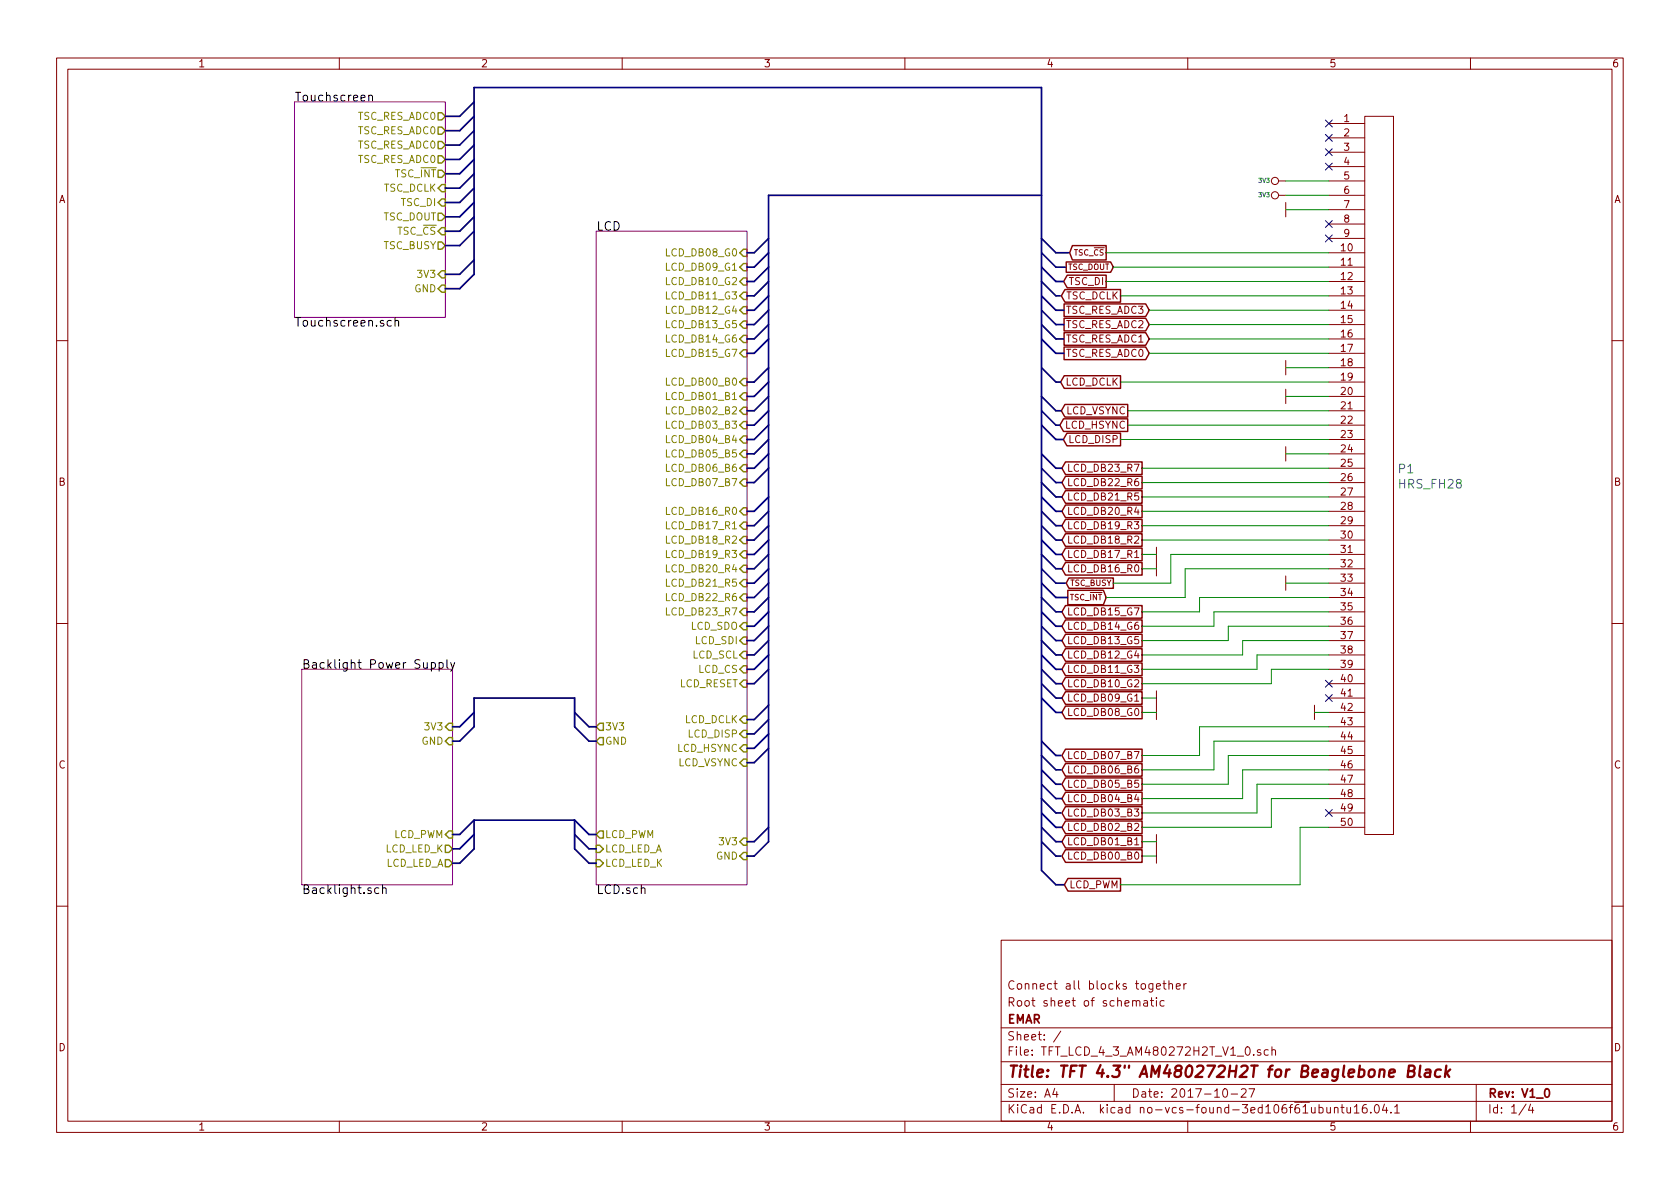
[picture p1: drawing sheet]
EESchema Schematic File Version 3
LIBS:Capacitors_Smd0805
LIBS:Capacitors_Smd_Tantal
LIBS:Fpc_Connectors
LIBS:Switching_Regulators
LIBS:Diodes
LIBS:Inductors
LIBS:power
LIBS:Resistors_Smd0603
LIBS:Resistors_Smd0805
LIBS:Symbols
LIBS:Touch_Sensors
LIBS:TFT_LCD_4_3_AM480272H2T_V1_0-cache
EELAYER 26 0
EELAYER END
$Descr A4 11693 8268
encoding utf-8
Sheet 1 4
Title "TFT 4.3\" AM480272H2T for Beaglebone Black"
Date "2017-10-27"
Rev "V1_0"
Comp "EMAR"
Comment1 "Root sheet of schematic"
Comment2 "Connect all blocks together"
Comment3 ""
Comment4 ""
$EndDescr
$Sheet
S 2100 4650 1050 1500
U 578A9837
F0 "Backlight Power Supply" 60
F1 "Backlight.sch" 60
$EndSheet
$Sheet
S 2050 700  1050 1500
U 57E979B7
F0 "Touchscreen" 60
F1 "Touchscreen.sch" 60
$EndSheet
$Comp
L GND #PWR01
U 1 1
P 9150 4950
F 0 "#PWR01" H 9150 5050 30  0001 C CNN
F 1 "GND" H 9150 4850 30  0001 C CNN
F 2 "" H 9150 4950 60  0000 C CNN
F 3 "" H 9150 4950 60  0000 C CNN
	1    9150 4950
	0    1    1    0   
$EndComp
$Comp
L 3V3 #PWR03
U 1 1
P 8950 1350
F 0 "#PWR03" H 8950 1450 40  0001 C CNN
F 1 "3V3" V 8950 1500 30  0000 C CNN
F 2 "" H 8950 1350 60  0000 C CNN
F 3 "" H 8950 1350 60  0000 C CNN
	1    8950 1350
	0    -1   -1   0   
$EndComp
$Comp
L 3V3 #PWR04
U 1 1
P 8950 1250
F 0 "#PWR04" H 8950 1350 40  0001 C CNN
F 1 "3V3" V 8950 1400 30  0000 C CNN
F 2 "" H 8950 1250 60  0000 C CNN
F 3 "" H 8950 1250 60  0000 C CNN
	1    8950 1250
	0    -1   -1   0   
$EndComp
Text GLabel 7850 2950 0    50   Output ~ 0
LCD_HSYNC
Text GLabel 7800 2650 0    50   Output ~ 0
LCD_DCLK
Text GLabel 7700 1750 0    39   Output ~ 0
TSC_~CS
Text GLabel 7800 2050 0    50   Output ~ 0
TSC_DCLK
Text GLabel 7950 3950 0    50   Output ~ 0
LCD_DB16_R0
Text GLabel 7950 3850 0    50   Output ~ 0
LCD_DB17_R1
Text GLabel 7950 3750 0    50   Output ~ 0
LCD_DB18_R2
Text GLabel 7950 3650 0    50   Output ~ 0
LCD_DB19_R3
Text GLabel 7950 3550 0    50   Output ~ 0
LCD_DB20_R4
Text GLabel 7950 3450 0    50   Output ~ 0
LCD_DB21_R5
Text GLabel 7950 3350 0    50   Output ~ 0
LCD_DB22_R6
Text GLabel 7950 3250 0    50   Output ~ 0
LCD_DB23_R7
Text GLabel 7950 5950 0    50   Output ~ 0
LCD_DB00_B0
Text GLabel 7950 5850 0    50   Output ~ 0
LCD_DB01_B1
Text GLabel 7950 5750 0    50   Output ~ 0
LCD_DB02_B2
Text GLabel 7950 5650 0    50   Output ~ 0
LCD_DB03_B3
Text GLabel 7950 5250 0    50   Output ~ 0
LCD_DB07_B7
Text GLabel 7950 5350 0    50   Output ~ 0
LCD_DB06_B6
Text GLabel 7950 5550 0    50   Output ~ 0
LCD_DB04_B4
Text GLabel 7950 5450 0    50   Output ~ 0
LCD_DB05_B5
Text GLabel 7950 4950 0    50   Output ~ 0
LCD_DB08_G0
Text GLabel 7950 4850 0    50   Output ~ 0
LCD_DB09_G1
Text GLabel 7950 4750 0    50   Output ~ 0
LCD_DB10_G2
Text GLabel 7950 4650 0    50   Output ~ 0
LCD_DB11_G3
Text GLabel 7950 4550 0    50   Output ~ 0
LCD_DB12_G4
Text GLabel 7950 4450 0    50   Output ~ 0
LCD_DB13_G5
Text GLabel 7950 4350 0    50   Output ~ 0
LCD_DB14_G6
Text GLabel 7950 4250 0    50   Output ~ 0
LCD_DB15_G7
$Comp
L GND #PWR06
U 1 1
P 8050 5950
F 0 "#PWR06" H 8050 6050 30  0001 C CNN
F 1 "GND" H 8050 5850 30  0001 C CNN
F 2 "" H 8050 5950 60  0000 C CNN
F 3 "" H 8050 5950 60  0000 C CNN
	1    8050 5950
	0    1    1    0   
$EndComp
Text GLabel 7750 4050 0    39   Output ~ 0
TSC_BUSY
Text GLabel 7700 4150 0    39   Input ~ 0
TSC_~INT
Text GLabel 7700 1950 0    50   Output ~ 0
TSC_DI
Entry Bus Bus
	7250 4650 7350 4750
Entry Bus Bus
	7250 4550 7350 4650
Entry Bus Bus
	7250 4450 7350 4550
Entry Bus Bus
	7250 4350 7350 4450
Entry Bus Bus
	7250 4250 7350 4350
Entry Bus Bus
	7250 4150 7350 4250
Entry Bus Bus
	7250 4850 7350 4950
Entry Bus Bus
	7250 4750 7350 4850
Entry Bus Bus
	7250 3250 7350 3350
Entry Bus Bus
	7250 3150 7350 3250
Entry Bus Bus
	7250 3850 7350 3950
Entry Bus Bus
	7250 3750 7350 3850
Entry Bus Bus
	7250 3650 7350 3750
Entry Bus Bus
	7250 3550 7350 3650
Entry Bus Bus
	7250 3450 7350 3550
Entry Bus Bus
	7250 3350 7350 3450
Entry Bus Bus
	7250 5850 7350 5950
Entry Bus Bus
	7250 5750 7350 5850
Entry Bus Bus
	7250 5650 7350 5750
Entry Bus Bus
	7250 5550 7350 5650
Entry Bus Bus
	7250 5450 7350 5550
Entry Bus Bus
	7250 5350 7350 5450
Entry Bus Bus
	7250 5250 7350 5350
Entry Bus Bus
	7250 5150 7350 5250
Entry Bus Bus
	5250 5950 5350 5850
Entry Bus Bus
	5250 5850 5350 5750
Entry Bus Bus
	5250 5300 5350 5200
Entry Bus Bus
	5250 5200 5350 5100
Entry Bus Bus
	5250 5100 5350 5000
Entry Bus Bus
	5250 5000 5350 4900
Entry Bus Bus
	5250 4750 5350 4650
Entry Bus Bus
	5250 4650 5350 4550
Entry Bus Bus
	5250 4550 5350 4450
Entry Bus Bus
	5250 4450 5350 4350
Entry Bus Bus
	5250 4250 5350 4150
Entry Bus Bus
	5250 4150 5350 4050
Entry Bus Bus
	5250 4050 5350 3950
Entry Bus Bus
	5250 3950 5350 3850
Entry Bus Bus
	5250 3850 5350 3750
Entry Bus Bus
	5250 3750 5350 3650
Entry Bus Bus
	5250 3650 5350 3550
Entry Bus Bus
	5250 3550 5350 3450
Entry Bus Bus
	5250 3350 5350 3250
Entry Bus Bus
	5250 3250 5350 3150
Entry Bus Bus
	5250 3150 5350 3050
Entry Bus Bus
	5250 3050 5350 2950
Entry Bus Bus
	5250 2950 5350 2850
Entry Bus Bus
	5250 2850 5350 2750
Entry Bus Bus
	5250 2750 5350 2650
Entry Bus Bus
	5250 2650 5350 2550
Entry Bus Bus
	5250 2450 5350 2350
Entry Bus Bus
	5250 2350 5350 2250
Entry Bus Bus
	5250 2250 5350 2150
Entry Bus Bus
	5250 2150 5350 2050
Entry Bus Bus
	5250 2050 5350 1950
Entry Bus Bus
	5250 1950 5350 1850
Entry Bus Bus
	5250 1850 5350 1750
Entry Bus Bus
	3200 5900 3300 5800
Entry Bus Bus
	3200 6000 3300 5900
Entry Bus Bus
	4000 5900 4100 6000
Entry Bus Bus
	4000 5800 4100 5900
Entry Bus Bus
	4000 5050 4100 5150
Entry Bus Bus
	4000 4950 4100 5050
Entry Bus Bus
	3200 5050 3300 4950
Entry Bus Bus
	3200 5150 3300 5050
Entry Bus Bus
	3200 1200 3300 1100
Entry Bus Bus
	3200 1300 3300 1200
Entry Bus Bus
	3200 1400 3300 1300
Entry Bus Bus
	3200 1500 3300 1400
Entry Bus Bus
	3200 1600 3300 1500
Entry Bus Bus
	3200 1900 3300 1800
Entry Bus Bus
	3200 2000 3300 1900
Text HLabel 5200 1750 0    50   Output ~ 0
LCD_DB08_G0
Text HLabel 5200 1850 0    50   Output ~ 0
LCD_DB09_G1
Text HLabel 5200 1950 0    50   Output ~ 0
LCD_DB10_G2
Text HLabel 5200 2050 0    50   Output ~ 0
LCD_DB11_G3
Text HLabel 5200 2150 0    50   Output ~ 0
LCD_DB12_G4
Text HLabel 5200 2250 0    50   Output ~ 0
LCD_DB13_G5
Text HLabel 5200 2350 0    50   Output ~ 0
LCD_DB14_G6
Text HLabel 5200 2450 0    50   Output ~ 0
LCD_DB15_G7
Text HLabel 5200 2650 0    50   Output ~ 0
LCD_DB00_B0
Text HLabel 5200 2750 0    50   Output ~ 0
LCD_DB01_B1
Text HLabel 5200 2850 0    50   Output ~ 0
LCD_DB02_B2
Text HLabel 5200 2950 0    50   Output ~ 0
LCD_DB03_B3
Text HLabel 5200 3050 0    50   Output ~ 0
LCD_DB04_B4
Text HLabel 5200 3150 0    50   Output ~ 0
LCD_DB05_B5
Text HLabel 5200 3250 0    50   Output ~ 0
LCD_DB06_B6
Text HLabel 5200 3350 0    50   Output ~ 0
LCD_DB07_B7
Text HLabel 5200 3550 0    50   Output ~ 0
LCD_DB16_R0
Text HLabel 5200 3650 0    50   Output ~ 0
LCD_DB17_R1
Text HLabel 5200 3750 0    50   Output ~ 0
LCD_DB18_R2
Text HLabel 5200 3850 0    50   Output ~ 0
LCD_DB19_R3
Text HLabel 5200 3950 0    50   Output ~ 0
LCD_DB20_R4
Text HLabel 5200 4050 0    50   Output ~ 0
LCD_DB21_R5
Text HLabel 5200 4150 0    50   Output ~ 0
LCD_DB22_R6
Text HLabel 5200 4250 0    50   Output ~ 0
LCD_DB23_R7
Text HLabel 5200 4450 0    50   Output ~ 0
LCD_SDI
Text HLabel 5200 4550 0    50   Output ~ 0
LCD_SCL
Text HLabel 5200 4650 0    50   Output ~ 0
LCD_CS
Text HLabel 5200 4750 0    50   Output ~ 0
LCD_RESET
$Sheet
S 4150 1600 1050 4550
U 578A9842
F0 "LCD" 60
F1 "LCD.sch" 60
$EndSheet
Text HLabel 5200 5000 0    50   Output ~ 0
LCD_DCLK
Text HLabel 5200 5100 0    50   Output ~ 0
LCD_DISP
Text HLabel 5200 5200 0    50   Output ~ 0
LCD_HSYNC
Text HLabel 5200 5300 0    50   Output ~ 0
LCD_VSYNC
Text HLabel 4150 6000 2    50   Output ~ 0
LCD_LED_K
Text HLabel 4150 5900 2    50   Output ~ 0
LCD_LED_A
Text HLabel 3150 5050 0    50   Output ~ 0
3V3
Text HLabel 3150 5150 0    50   Output ~ 0
GND
Text HLabel 5200 5850 0    50   Output ~ 0
3V3
Text HLabel 5200 5950 0    50   Output ~ 0
GND
Text HLabel 3150 5900 0    50   Input ~ 0
LCD_LED_K
Text HLabel 3150 6000 0    50   Input ~ 0
LCD_LED_A
Text HLabel 4150 5050 2    50   Input ~ 0
3V3
Text HLabel 4150 5150 2    50   Input ~ 0
GND
Text HLabel 3100 1900 0    50   Output ~ 0
3V3
Text HLabel 3100 2000 0    50   Output ~ 0
GND
Text HLabel 3100 1300 0    50   Output ~ 0
TSC_DCLK
Text HLabel 3100 1500 0    50   Input ~ 0
TSC_DOUT
Text HLabel 3100 1600 0    50   Output ~ 0
TSC_~CS
Text HLabel 3100 1200 0    50   Input ~ 0
TSC_~INT
Text HLabel 3100 1400 0    50   Output ~ 0
TSC_DI
$Comp
L GND #PWR02
U 1 1
P 8050 5850
F 0 "#PWR02" H 8050 5950 30  0001 C CNN
F 1 "GND" H 8050 5750 30  0001 C CNN
F 2 "" H 8050 5850 60  0000 C CNN
F 3 "" H 8050 5850 60  0000 C CNN
	1    8050 5850
	0    1    1    0   
$EndComp
$Comp
L GND #PWR05
U 1 1
P 8050 3950
F 0 "#PWR05" H 8050 4050 30  0001 C CNN
F 1 "GND" H 8050 3850 30  0001 C CNN
F 2 "" H 8050 3950 60  0000 C CNN
F 3 "" H 8050 3950 60  0000 C CNN
	1    8050 3950
	0    1    1    0   
$EndComp
$Comp
L GND #PWR07
U 1 1
P 8050 3850
F 0 "#PWR07" H 8050 3950 30  0001 C CNN
F 1 "GND" H 8050 3750 30  0001 C CNN
F 2 "" H 8050 3850 60  0000 C CNN
F 3 "" H 8050 3850 60  0000 C CNN
	1    8050 3850
	0    1    1    0   
$EndComp
$Comp
L GND #PWR055
U 1 1
P 8050 4950
F 0 "#PWR055" H 8050 5050 30  0001 C CNN
F 1 "GND" H 8050 4850 30  0001 C CNN
F 2 "" H 8050 4950 60  0000 C CNN
F 3 "" H 8050 4950 60  0000 C CNN
	1    8050 4950
	0    1    1    0   
$EndComp
$Comp
L GND #PWR056
U 1 1
P 8050 4850
F 0 "#PWR056" H 8050 4950 30  0001 C CNN
F 1 "GND" H 8050 4750 30  0001 C CNN
F 2 "" H 8050 4850 60  0000 C CNN
F 3 "" H 8050 4850 60  0000 C CNN
	1    8050 4850
	0    1    1    0   
$EndComp
$Comp
L 50pin_HRS_FH28_Series_0_5mm P1
U 1 1
P 9500 3250
F 0 "P1" H 9727 3248 60  0000 L CNN
F 1 "HRS_FH28" H 9727 3142 60  0000 L CNN
F 2 "Fpc_Connectors:50pin_HRS_FH28_0_5mm" H 9600 5200 60  0001 C CNN
F 3 "" H 9600 5200 60  0000 C CNN
	1    9500 3250
	1    0    0    -1  
$EndComp
$Comp
L GND #PWR057
U 1 1
P 8950 4050
F 0 "#PWR057" H 8950 4150 30  0001 C CNN
F 1 "GND" H 8950 3950 30  0001 C CNN
F 2 "" H 8950 4050 60  0000 C CNN
F 3 "" H 8950 4050 60  0000 C CNN
	1    8950 4050
	0    1    1    0   
$EndComp
$Comp
L GND #PWR058
U 1 1
P 8950 3150
F 0 "#PWR058" H 8950 3250 30  0001 C CNN
F 1 "GND" H 8950 3050 30  0001 C CNN
F 2 "" H 8950 3150 60  0000 C CNN
F 3 "" H 8950 3150 60  0000 C CNN
	1    8950 3150
	0    1    1    0   
$EndComp
$Comp
L GND #PWR059
U 1 1
P 8950 2750
F 0 "#PWR059" H 8950 2850 30  0001 C CNN
F 1 "GND" H 8950 2650 30  0001 C CNN
F 2 "" H 8950 2750 60  0000 C CNN
F 3 "" H 8950 2750 60  0000 C CNN
	1    8950 2750
	0    1    1    0   
$EndComp
$Comp
L GND #PWR060
U 1 1
P 8950 2550
F 0 "#PWR060" H 8950 2650 30  0001 C CNN
F 1 "GND" H 8950 2450 30  0001 C CNN
F 2 "" H 8950 2550 60  0000 C CNN
F 3 "" H 8950 2550 60  0000 C CNN
	1    8950 2550
	0    1    1    0   
$EndComp
$Comp
L GND #PWR061
U 1 1
P 8950 1450
F 0 "#PWR061" H 8950 1550 30  0001 C CNN
F 1 "GND" H 8950 1350 30  0001 C CNN
F 2 "" H 8950 1450 60  0000 C CNN
F 3 "" H 8950 1450 60  0000 C CNN
	1    8950 1450
	0    1    1    0   
$EndComp
Entry Bus Bus
	5250 1750 5350 1650
Entry Bus Bus
	7250 2550 7350 2650
Entry Bus Bus
	7250 2750 7350 2850
Entry Bus Bus
	7250 2950 7350 3050
Entry Bus Bus
	7250 2850 7350 2950
Text GLabel 8000 2450 0    50   Input ~ 0
TSC_RES_ADC0
Text GLabel 8000 2350 0    50   Input ~ 0
TSC_RES_ADC1
Text GLabel 8000 2250 0    50   Input ~ 0
TSC_RES_ADC2
Text GLabel 8000 2150 0    50   Input ~ 0
TSC_RES_ADC3
Text GLabel 7750 1850 0    39   Input ~ 0
TSC_DOUT
Text HLabel 5200 4350 0    50   Output ~ 0
LCD_SDO
Entry Bus Bus
	5250 4350 5350 4250
Text HLabel 3150 5800 0    50   Output ~ 0
LCD_PWM
Entry Bus Bus
	3200 5800 3300 5700
Text HLabel 4150 5800 2    50   Input ~ 0
LCD_PWM
Entry Bus Bus
	4000 5700 4100 5800
Text GLabel 7800 6150 0    50   Output ~ 0
LCD_PWM
Entry Bus Bus
	7250 6050 7350 6150
Entry Bus Bus
	7250 2350 7350 2450
Entry Bus Bus
	7250 2250 7350 2350
Entry Bus Bus
	7250 2150 7350 2250
Entry Bus Bus
	7250 2050 7350 2150
Entry Bus Bus
	7250 1950 7350 2050
Entry Bus Bus
	7250 1850 7350 1950
Entry Bus Bus
	7250 1750 7350 1850
Entry Bus Bus
	7250 1650 7350 1750
Text GLabel 7800 3050 0    50   Output ~ 0
LCD_DISP
Text GLabel 7850 2850 0    50   Output ~ 0
LCD_VSYNC
Entry Bus Bus
	7250 4050 7350 4150
Entry Bus Bus
	7250 3950 7350 4050
NoConn ~ 9250 1050
NoConn ~ 9250 1150
Wire Bus Line
	7250 600  7250 6050
Wire Bus Line
	5350 1350 5350 5850
Wire Bus Line
	7350 5250 7385 5250
Wire Bus Line
	7350 5350 7385 5350
Wire Bus Line
	7350 5450 7385 5450
Wire Bus Line
	7350 5550 7390 5550
Wire Bus Line
	7350 5650 7385 5650
Wire Bus Line
	7350 5750 7390 5750
Wire Bus Line
	7350 5850 7390 5850
Wire Bus Line
	7350 5950 7385 5950
Wire Bus Line
	7350 3450 7390 3450
Wire Bus Line
	7350 3550 7390 3550
Wire Bus Line
	7350 3650 7390 3650
Wire Bus Line
	7350 3750 7390 3750
Wire Bus Line
	7350 3850 7390 3850
Wire Bus Line
	7350 3950 7390 3950
Wire Bus Line
	7350 3250 7390 3250
Wire Bus Line
	7350 3350 7390 3350
Wire Bus Line
	7350 4850 7390 4850
Wire Bus Line
	7350 4950 7390 4950
Wire Bus Line
	7350 4250 7390 4250
Wire Bus Line
	7350 4350 7390 4350
Wire Bus Line
	7350 4450 7390 4450
Wire Bus Line
	7350 4550 7390 4550
Wire Bus Line
	7350 4650 7390 4650
Wire Bus Line
	7350 4750 7390 4750
Wire Bus Line
	3200 6000 3150 6000
Wire Bus Line
	3200 5900 3150 5900
Wire Bus Line
	4100 5900 4150 5900
Wire Bus Line
	4100 6000 4150 6000
Wire Bus Line
	4000 5700 4000 5900
Wire Bus Line
	4000 5700 3300 5700
Wire Bus Line
	3300 5700 3300 5900
Wire Bus Line
	4100 5050 4150 5050
Wire Bus Line
	4100 5150 4150 5150
Wire Bus Line
	4000 4850 4000 5050
Wire Bus Line
	4000 4850 3300 4850
Wire Bus Line
	3200 5050 3150 5050
Wire Bus Line
	3300 4850 3300 5050
Wire Bus Line
	3200 5150 3150 5150
Wire Bus Line
	3200 1300 3100 1300
Wire Bus Line
	3200 1400 3100 1400
Wire Bus Line
	3200 1500 3100 1500
Wire Bus Line
	3200 1600 3100 1600
Wire Bus Line
	3200 1900 3100 1900
Wire Bus Line
	3200 2000 3100 2000
Wire Bus Line
	5250 5000 5200 5000
Wire Bus Line
	5250 5100 5200 5100
Wire Bus Line
	5250 5200 5200 5200
Wire Bus Line
	5250 5300 5200 5300
Wire Bus Line
	5250 5850 5200 5850
Wire Bus Line
	5250 5950 5200 5950
Wire Bus Line
	5250 4450 5200 4450
Wire Bus Line
	5250 4550 5200 4550
Wire Bus Line
	5250 4650 5200 4650
Wire Bus Line
	5250 4750 5200 4750
Wire Bus Line
	5250 4250 5200 4250
Wire Bus Line
	5250 4150 5200 4150
Wire Bus Line
	5250 4050 5200 4050
Wire Bus Line
	5250 3950 5200 3950
Wire Bus Line
	5250 3850 5200 3850
Wire Bus Line
	5250 3750 5200 3750
Wire Bus Line
	5250 3650 5200 3650
Wire Bus Line
	5250 3550 5200 3550
Wire Bus Line
	5250 2650 5200 2650
Wire Bus Line
	5250 2750 5200 2750
Wire Bus Line
	5250 2850 5200 2850
Wire Bus Line
	5250 2950 5200 2950
Wire Bus Line
	5250 3050 5200 3050
Wire Bus Line
	5250 3150 5200 3150
Wire Bus Line
	5250 3250 5200 3250
Wire Bus Line
	5250 3350 5200 3350
Wire Bus Line
	5250 2450 5200 2450
Wire Bus Line
	5250 2350 5200 2350
Wire Bus Line
	5250 2250 5200 2250
Wire Bus Line
	5250 2150 5200 2150
Wire Bus Line
	5250 2050 5200 2050
Wire Bus Line
	5250 1950 5200 1950
Wire Bus Line
	5250 1850 5200 1850
Wire Bus Line
	5250 1750 5200 1750
Wire Wire Line
	8050 5850 7950 5850
Wire Wire Line
	7950 5950 8050 5950
Wire Wire Line
	8050 3850 7950 3850
Wire Wire Line
	7950 3950 8050 3950
Wire Wire Line
	8050 4850 7950 4850
Wire Wire Line
	7950 4950 8050 4950
Wire Wire Line
	9250 3750 7950 3750
Wire Wire Line
	7950 3250 9250 3250
Wire Wire Line
	9250 3350 7950 3350
Wire Wire Line
	9250 3450 7950 3450
Wire Wire Line
	7950 3550 9250 3550
Wire Wire Line
	9250 3650 7950 3650
Wire Wire Line
	9250 1450 8950 1450
Wire Wire Line
	9250 2550 8950 2550
Wire Wire Line
	9250 2750 8950 2750
Wire Wire Line
	9250 3150 8950 3150
Wire Wire Line
	9250 4050 8950 4050
Wire Wire Line
	9250 1350 8950 1350
Wire Wire Line
	8950 1250 9250 1250
Wire Bus Line
	7350 2650 7380 2650
Wire Wire Line
	9250 2650 7800 2650
Wire Wire Line
	9250 2850 7850 2850
Wire Wire Line
	7800 3050 9250 3050
Wire Wire Line
	9250 2950 7850 2950
Wire Wire Line
	9250 2450 8000 2450
Wire Wire Line
	8000 2350 9250 2350
Wire Wire Line
	9250 2250 8000 2250
Wire Wire Line
	8000 2150 9250 2150
Wire Wire Line
	9250 2050 7800 2050
Wire Wire Line
	9250 1950 7700 1950
Wire Wire Line
	9250 1750 7700 1750
Wire Wire Line
	8150 3850 9250 3850
Wire Wire Line
	8250 3950 9250 3950
Wire Wire Line
	7750 1850 9250 1850
Wire Bus Line
	5250 4350 5200 4350
Wire Bus Line
	3200 5800 3150 5800
Wire Bus Line
	4100 5800 4150 5800
Wire Wire Line
	8150 3850 8150 4050
Wire Wire Line
	8150 4050 7750 4050
Wire Wire Line
	8250 3950 8250 4150
Wire Wire Line
	8250 4150 7700 4150
Wire Wire Line
	9250 4150 8350 4150
Wire Wire Line
	8350 4150 8350 4250
Wire Wire Line
	8350 4250 7950 4250
Wire Wire Line
	7950 4350 8450 4350
Wire Wire Line
	8450 4350 8450 4250
Wire Wire Line
	8450 4250 9250 4250
Wire Wire Line
	9250 4350 8550 4350
Wire Wire Line
	8550 4350 8550 4450
Wire Wire Line
	8550 4450 7950 4450
Wire Wire Line
	7950 4550 8650 4550
Wire Wire Line
	8650 4550 8650 4450
Wire Wire Line
	8650 4450 9250 4450
Wire Wire Line
	9250 4550 8750 4550
Wire Wire Line
	8750 4550 8750 4650
Wire Wire Line
	8750 4650 7950 4650
Wire Wire Line
	7950 4750 8850 4750
Wire Wire Line
	8850 4750 8850 4650
Wire Wire Line
	8850 4650 9250 4650
Wire Wire Line
	9250 5050 8350 5050
Wire Wire Line
	8350 5050 8350 5250
Wire Wire Line
	8350 5250 7950 5250
Wire Wire Line
	7950 5350 8450 5350
Wire Wire Line
	8450 5350 8450 5150
Wire Wire Line
	8450 5150 9250 5150
Wire Wire Line
	9250 5250 8550 5250
Wire Wire Line
	8550 5250 8550 5450
Wire Wire Line
	8550 5450 7950 5450
Wire Wire Line
	7950 5550 8650 5550
Wire Wire Line
	8650 5550 8650 5350
Wire Wire Line
	8650 5350 9250 5350
Wire Wire Line
	9250 5450 8750 5450
Wire Wire Line
	8750 5450 8750 5650
Wire Wire Line
	8750 5650 7950 5650
Wire Wire Line
	7950 5750 8850 5750
Wire Wire Line
	8850 5750 8850 5550
Wire Wire Line
	8850 5550 9250 5550
Wire Wire Line
	9250 5750 9050 5750
Wire Wire Line
	9050 5750 9050 6150
Wire Wire Line
	9050 6150 7800 6150
Wire Bus Line
	7350 6150 7405 6150
Wire Bus Line
	7350 2450 7405 2450
Wire Bus Line
	7350 2350 7405 2350
Wire Bus Line
	7350 2250 7405 2250
Wire Bus Line
	7350 2150 7405 2150
Wire Bus Line
	7350 2050 7380 2050
Wire Bus Line
	7350 1950 7400 1950
Wire Bus Line
	7350 3050 7400 3050
Wire Bus Line
	7350 2950 7375 2950
Wire Bus Line
	7350 2850 7385 2850
Wire Bus Line
	7350 4050 7415 4050
Wire Bus Line
	7350 4150 7430 4150
Wire Bus Line
	7250 1350 5350 1350
Wire Wire Line
	9250 4950 9150 4950
Wire Bus Line
	3300 600  3300 1900
Text HLabel 3100 1700 0    50   Input ~ 0
TSC_BUSY
Entry Bus Bus
	3200 1700 3300 1600
Wire Bus Line
	3200 1700 3100 1700
Wire Bus Line
	7350 1750 7440 1750
Wire Bus Line
	7350 1850 7415 1850
NoConn ~ 9250 1550
NoConn ~ 9250 1650
NoConn ~ 9250 950 
Wire Bus Line
	3200 1200 3100 1200
Text HLabel 3100 1100 0    50   Input ~ 0
TSC_RES_ADC0
Text HLabel 3100 1000 0    50   Input ~ 0
TSC_RES_ADC0
Text HLabel 3100 900  0    50   Input ~ 0
TSC_RES_ADC0
Text HLabel 3100 800  0    50   Input ~ 0
TSC_RES_ADC0
Entry Bus Bus
	3200 1000 3300 900 
Entry Bus Bus
	3200 1100 3300 1000
Wire Bus Line
	3200 1000 3100 1000
Wire Bus Line
	3200 1100 3100 1100
Entry Bus Bus
	3200 800  3300 700 
Entry Bus Bus
	3200 900  3300 800 
Wire Bus Line
	3200 800  3100 800 
Wire Bus Line
	3200 900  3100 900 
NoConn ~ 9250 5650
NoConn ~ 9250 4850
NoConn ~ 9250 4750
NoConn ~ 9250 850 
Wire Bus Line
	3300 600  7250 600 
$EndSCHEMATC
